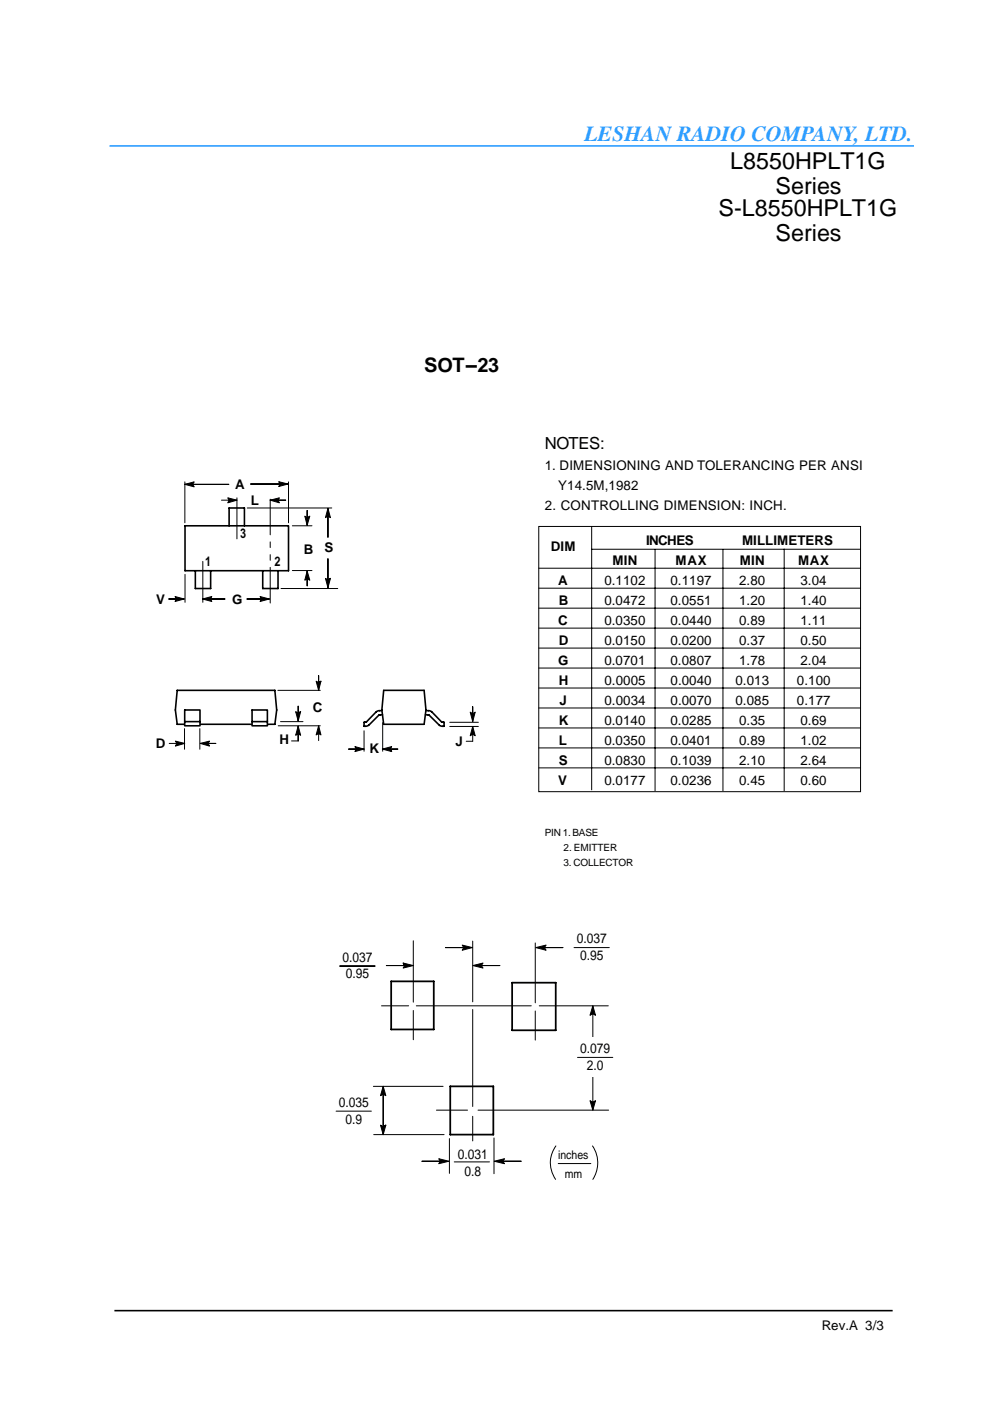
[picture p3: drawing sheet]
<svg xmlns="http://www.w3.org/2000/svg" width="210mm" height="297mm" viewBox="0 0 210 297" stroke-linecap="round" stroke-linejoin="round" font-family="sans-serif">
<path d="M23.2 30.9h170.6" fill="none" stroke="#2b9cff" stroke-width=".34"/>
<g fill="none" stroke="#000" stroke-width=".21">
<path d="M114.2 111.6h68.3v56.3h-68.3zM125.4 116.5h57.1M125.4 111.5v56M138.9 116.5v51.2M153.3 116.5v51.2M166.3 116.3v51.4M114.2 120.5h68.3M114.2 124.7h68.3M114.2 128.9h68.3M114.2 133.2h68.3M114.2 137.4h68.3M114.2 141.6h68.3"/>
<path d="M114.2 145.9h68.3M114.2 150.1h68.3M114.2 154.3h68.3M114.2 158.6h68.3M114.2 162.8h68.3"/>
</g>
<path d="M39.2 111.5h22v9.5h-22zM48.6 111.5v-3.8h3.2v3.8M41.4 121v3.8h3.3v-3.8M55.7 121v3.8h3.2v-3.8M37.6 146.4h20.7l.4 4.1-.4 3.1h-20.7l-.4-3.1zM81.4 146.4l-.4 4.1 .4 3.1M89.9 146.4l.4 4.1-.4 3.1" fill="none" stroke="#000" stroke-width=".34"/>
<path d="M39.2 153h3.2zM39.2 150.5h3.2v3.4h-3.2z" fill-rule="evenodd" fill="#fff"/>
<path d="M39.2 150.5h3.2v3.4h-3.2zM39.2 153h3.2" fill="none" stroke="#000" stroke-width=".34"/>
<path d="M53.4 153h3.3zM53.4 150.5h3.3v3.4h-3.3z" fill-rule="evenodd" fill="#fff"/>
<path d="M53.4 150.5h3.3v3.4h-3.3zM53.4 153h3.3M81 150.7l-1 .1-2.3 2.3h-.5v.9l.9-.2M81.1 151.6h-.8l-2.1 2.2M81.4 146.4h8.5M81.4 153.6h8.5M90.3 150.7l1 .1 2.3 2.3h.6v.9l-1-.2-2.3-2.2h-.7" fill="none" stroke="#000" stroke-width=".34"/>
<g fill="none" stroke="#000" stroke-width=".21">
<path d="M39.2 102.7h9.3h-9.3M39.2 102.7l2-.5-.3 .5 .3 .5zM39.2 102.2v8.6M47 106h3.2M48.3 105.6l1.9 .4-1.9 .6 .3-.6zM52.4 107.7h17.9M57.3 106h3.3h-3.3M57.3 106l1.9-.4-.3 .4 .3 .6zM59.1 102.1l2 .5-2 .6 .3-.6zM61.1 102.6h-8h8M61.2 102.2v8.6M62 111.5h4.1"/>
<path d="M64.6 109.4l.5 .3 .6-.3-.6 2zM65.1 111.4v-3.2v3.2M69.5 107.8v6.1v-6.1M69.5 107.8l.6 1.9-.6-.3-.5 .3zM37.1 126.5l2 .5-2 .5 .3-.5zM39.1 127h-3.3h3.3M39.2 121.8v5.9M42.9 127h4.8h-4.8M42.9 127l2-.5-.3 .5 .3 .5zM55.1 126.5l2 .5-2 .5 .4-.5zM57.1 127h-4.7h4.7M59.6 124.8h12"/>
<path d="M62 121h4.1M65.1 121.1v3.1v-3.1M65.1 121.1l.6 1.9-.6-.3-.5 .3zM69.5 124.6v-6.1v6.1M70.1 122.6l-.6 .3-.5-.3 .5 2 .6-2-.6 .3M35.9 157.6h3.3M37.2 157.1l2 .5-2 .6 .3-.6zM39.1 154.5v4.4M42.4 154.5v4.4M42.5 157.6h3.3h-3.3M42.5 157.6l1.9-.5-.3 .5 .3 .6zM58.9 146.4h9"/>
<path d="M59 153.9h8.9M59.5 153h4.7M61.8 157.1h1.4M63.2 154v3.1v-3.1M63.2 154l.5 1.9-.5-.3-.5 .3zM63.2 152.9v-3.2v3.2M63.7 150.9l-.5 .3-.5-.3 .5 2 .5-2-.5 .3M67.6 153.9l.5 1.9-.5-.3-.6 .3zM67.6 146.4v-3.2v3.2M67.6 153.9v3.1M68.1 144.4l-.5 .3-.6-.3 .6 2 .5-2-.5 .3M75.2 158.3l2 .5-2 .5 .3-.5z"/>
<path d="M77.2 158.8h-3.3h3.3M77.2 154.9v4.4M81.1 158.8h3.2h-3.2M81.1 153.2v6.1M82.7 158.8l.3 .5-1.9-.5 1.9-.5-.3 .5 .3 .5M95.4 153.1h6M95.4 154h6M99.7 151l.5 .3 .6-.3-.6 2zM100.2 154l.6 2-.6-.3-.5 .3zM100.2 153v-3.2v3.2M100.2 154v3.2h-1.4M87.6 199.5v13"/>
<path d="M100.2 199.5v12.9M113.5 199.9v12.7M72 204.8h7.5h-7.5M80.9 213.3h5.7M85.5 204.2l.3 .5-.3 .5 2.1-.5-2.1-.5 .3 .5M86.9 204.7h-5h5M87.6 214.2v6.3M88.3 213.3h24.3M98 200.4l2.2 .5-2.2 .6 .3-.6zM99.4 200.9h-5h5M100.2 214v20.6M100.3 204.7l2.1-.5-.3 .5 .3 .5z"/>
<path d="M101 204.7h5h-5M113.5 214.3v6.2M113.6 200.9l2.2-.5-.4 .5 .4 .6zM114.3 213.3h14.7M114.4 200.9h4.9h-4.9M121.7 200.9h7.5M125.7 213.3l.6 2-.6-.4-.6 .4zM125.7 213.3v22.1M79.2 230.3h14.7M81.2 230.3l.6 2-.6-.3-.5 .3zM81.8 238.5l-.6 .4-.5-.4 .5 2.1 .6-2.1-.6 .4M92.5 235.4h6.6"/>
<path d="M100.2 236.7v5.2M101.4 235.4h27.6M125.1 233.4l.6 .3 .6-.3-.6 2zM79.2 240.6h15M81.2 240.6v-10.3v10.3M93 245.7l2.2 .5-2.2 .5 .3-.5zM94.4 246.2h-4.9h4.9M95.3 241.4v7.4M104.7 241.3v7.5M104.8 246.2l2.2-.5-.4 .5 .4 .5zM105.5 246.2h5h-5M117.9 243a6 6 0 0 0-.1 7"/>
<path d="M118.4 246.7h6.9M125.6 243a6.4 6.4 0 0 1 .1 7"/>
</g>
<g fill="#000">
<path d="M39.2 102.7l2-.5-.3 .5 .3 .5z" fill-rule="evenodd"/>
<path d="M48.3 105.6l1.9 .4-1.9 .6 .3-.6z" fill-rule="evenodd"/>
<path d="M57.3 106l1.9-.4-.3 .4 .3 .6z" fill-rule="evenodd"/>
<path d="M59.1 102.1l2 .5-2 .6 .3-.6z" fill-rule="evenodd"/>
<path d="M64.6 109.4l.5 .3 .6-.3-.6 2z" fill-rule="evenodd"/>
<path d="M69.5 107.8l.6 1.9-.6-.3-.5 .3z" fill-rule="evenodd"/>
<path d="M37.1 126.5l2 .5-2 .5 .3-.5z" fill-rule="evenodd"/>
<path d="M42.9 127l2-.5-.3 .5 .3 .5z" fill-rule="evenodd"/>
<path d="M55.1 126.5l2 .5-2 .5 .4-.5z" fill-rule="evenodd"/>
<path d="M65.1 121.1l.6 1.9-.6-.3-.5 .3z" fill-rule="evenodd"/>
<path d="M69 122.6l.5 .3 .6-.3-.6 2z" fill-rule="evenodd"/>
<path d="M37.2 157.1l2 .5-2 .6 .3-.6z" fill-rule="evenodd"/>
<path d="M42.5 157.6l1.9-.5-.3 .5 .3 .6z" fill-rule="evenodd"/>
<path d="M63.2 154l.5 1.9-.5-.3-.5 .3z" fill-rule="evenodd"/>
<path d="M62.7 150.9l.5 .3 .5-.3-.5 2z" fill-rule="evenodd"/>
<path d="M67.6 153.9l.5 1.9-.5-.3-.6 .3z" fill-rule="evenodd"/>
<path d="M67 144.4l.6 .3 .5-.3-.5 2z" fill-rule="evenodd"/>
<path d="M75.2 158.3l2 .5-2 .5 .3-.5z" fill-rule="evenodd"/>
<path d="M81.1 158.8l1.9-.5-.3 .5 .3 .5z" fill-rule="evenodd"/>
<path d="M100.2 154l.6 2-.6-.3-.5 .3z" fill-rule="evenodd"/>
<path d="M99.7 151l.5 .3 .6-.3-.6 2z" fill-rule="evenodd"/>
<path d="M85.5 204.2l2.1 .5-2.1 .5 .3-.5z" fill-rule="evenodd"/>
<path d="M98 200.4l2.2 .5-2.2 .5 .3-.5z" fill-rule="evenodd"/>
<path d="M100.2 204.7l2.2-.5-.3 .5 .3 .5z" fill-rule="evenodd"/>
<path d="M113.6 200.9l2.2-.5-.4 .5 .4 .5z" fill-rule="evenodd"/>
<path d="M125.7 213.3l.6 2-.6-.4-.6 .4z" fill-rule="evenodd"/>
<path d="M80.6 238.5l.6 .4 .6-.4-.6 2.1z" fill-rule="evenodd"/>
<path d="M81.2 230.3l.6 2-.6-.3-.6 .3z" fill-rule="evenodd"/>
<path d="M125.1 233.4l.6 .3 .6-.3-.6 2z" fill-rule="evenodd"/>
<path d="M93 245.7l2.2 .5-2.2 .5 .3-.5z" fill-rule="evenodd"/>
<path d="M104.8 246.2l2.2-.5-.4 .5 .4 .5z" fill-rule="evenodd"/>
</g>
<path d="M43 119v8.7M50.2 105.6v8.7" fill="none" stroke="#000" stroke-width=".21" stroke-dasharray="8.7 1.7 1.4 1.7 1.4 1.7"/>
<path d="M57.3 105.8v22.1" fill="none" stroke="#000" stroke-width=".21" stroke-dasharray="7.6 1.5 1.2 1.5 1.2 1.5"/>
<path d="M82.9 208.1h9.1v10.2h-9.1zM108.6 208.4h9.2v10h-9.2zM95.5 230.3h9.1v10.3h-9.1z" fill="none" stroke="#000" stroke-width=".37"/>
<path d="M120.6 220h10.8v8.3h-10.8z" fill="#fff"/>
<path d="M71.3 235.6h7.4M122.4 224.2h7.5M96.3 246.3h7.5" fill="none" stroke="#000" stroke-width=".21"/>
<path d="M24.3 277.9h165" fill="none" stroke="#000" stroke-width=".34"/>
<g font-size="4.9">
<text x="154.8" y="35.9">L8550HPLT1G</text>
<text x="164.4" y="41.2">Series</text>
<text x="152.4" y="45.8">S-L8550HPLT1G</text>
<text x="164.4" y="51.1">Series</text>
</g>
<text font-size="4.6" fill="#2b9cff" x="124" y="29.8">LESHAN RADIO COMPANY, LTD.</text>
<text font-size="4.2" x="90" y="78.9">SOT-23</text>
<text font-size="3.5" x="115.5" y="95.1">NOTES:</text>
<g font-size="2.9">
<text x="72.6" y="203.9">0.037</text>
<text x="122.3" y="200">0.037</text>
<text x="123" y="203.5">0.95</text>
<text x="73.3" y="207.5">0.95</text>
<text x="123" y="223.3">0.079</text>
<text x="124.4" y="226.8">2.0</text>
<text x="71.8" y="234.7">0.035</text>
<text x="73.3" y="238.2">0.9</text>
<text x="97.1" y="245.7">0.031</text>
<text x="98.5" y="249.2">0.8</text>
</g>
<g font-size="2.8">
<text x="115.5" y="99.7">1. DIMENSIONING AND TOLERANCING PER ANSI</text>
<text x="49.9" y="103.6">A</text>
<text x="53.2" y="107">L</text>
<text x="118.3" y="104">Y14.5M,1982</text>
<text x="115.5" y="108.2">2. CONTROLLING DIMENSION: INCH.</text>
<text x="50.9" y="114.2">3</text>
<text x="64.5" y="117.5">B</text>
<text x="68.8" y="117">S</text>
<text x="116.8" y="116.8">DIM</text>
<text x="129.9" y="119.8">MIN</text>
<text x="137" y="115.6">INCHES</text>
<text x="143.2" y="119.8">MAX</text>
<text x="156.9" y="119.8">MIN</text>
<text x="157.3" y="115.6">MILLIMETERS</text>
<text x="169.2" y="119.8">MAX</text>
<text x="43.5" y="120">1</text>
<text x="58.2" y="120">2</text>
<text x="118.4" y="124.1">A</text>
<text x="128.1" y="124.1">0.1102</text>
<text x="142.2" y="124.1">0.1197</text>
<text x="156.7" y="124.1">2.80</text>
<text x="169.7" y="124.1">3.04</text>
<text x="33.1" y="128">V</text>
<text x="49.2" y="128">G</text>
<text x="118.5" y="128.3">B</text>
<text x="128.1" y="128.3">0.0472</text>
<text x="142.2" y="128.3">0.0551</text>
<text x="156.7" y="128.3">1.20</text>
<text x="169.7" y="128.3">1.40</text>
<text x="118.4" y="132.5">C</text>
<text x="118.5" y="136.8">D</text>
<text x="128.1" y="132.5">0.0350</text>
<text x="128.1" y="136.8">0.0150</text>
<text x="142.2" y="132.5">0.0440</text>
<text x="142.2" y="136.8">0.0200</text>
<text x="156.7" y="132.5">0.89</text>
<text x="156.7" y="136.8">0.37</text>
<text x="169.7" y="132.5">1.11</text>
<text x="169.7" y="136.8">0.50</text>
<text x="118.4" y="141">G</text>
<text x="128.1" y="141">0.0701</text>
<text x="142.2" y="141">0.0807</text>
<text x="156.7" y="141">1.78</text>
<text x="169.7" y="141">2.04</text>
<text x="118.5" y="145.2">H</text>
<text x="118.6" y="149.5">J</text>
<text x="128.1" y="145.2">0.0005</text>
<text x="128.1" y="149.5">0.0034</text>
<text x="142.2" y="145.2">0.0040</text>
<text x="142.2" y="149.5">0.0070</text>
<text x="155.9" y="145.2">0.013</text>
<text x="155.9" y="149.5">0.085</text>
<text x="169" y="145.2">0.100</text>
<text x="169" y="149.5">0.177</text>
<text x="66.3" y="150.9">C</text>
<text x="118.5" y="153.7">K</text>
<text x="128.1" y="153.7">0.0140</text>
<text x="142.2" y="153.7">0.0285</text>
<text x="156.7" y="153.7">0.35</text>
<text x="169.7" y="153.7">0.69</text>
<text x="33" y="158.7">D</text>
<text x="59.3" y="157.6">H</text>
<text x="78.3" y="159.6">K</text>
<text x="96.6" y="158.1">J</text>
<text x="118.5" y="157.9">L</text>
<text x="128.1" y="157.9">0.0350</text>
<text x="142.2" y="157.9">0.0401</text>
<text x="156.7" y="157.9">0.89</text>
<text x="169.7" y="157.9">1.02</text>
<text x="118.4" y="166.4">V</text>
<text x="118.5" y="162.2">S</text>
<text x="128.1" y="162.2">0.0830</text>
<text x="128.1" y="166.4">0.0177</text>
<text x="142.2" y="162.2">0.1039</text>
<text x="142.2" y="166.4">0.0236</text>
<text x="156.7" y="162.2">2.10</text>
<text x="156.7" y="166.4">0.45</text>
<text x="169.7" y="162.2">2.64</text>
<text x="169.7" y="166.4">0.60</text>
<text x="174.2" y="282.1">Rev.A 3/3</text>
</g>
<g font-size="2.5">
<text x="118.3" y="245.8">inches</text>
<text x="119.7" y="249.8">mm</text>
</g>
<g font-size="2.1">
<text x="115.5" y="177.3">PIN 1. BASE</text>
<text x="119.5" y="180.5">2. EMITTER</text>
<text x="119.5" y="183.7">3. COLLECTOR</text>
</g>
</svg>
